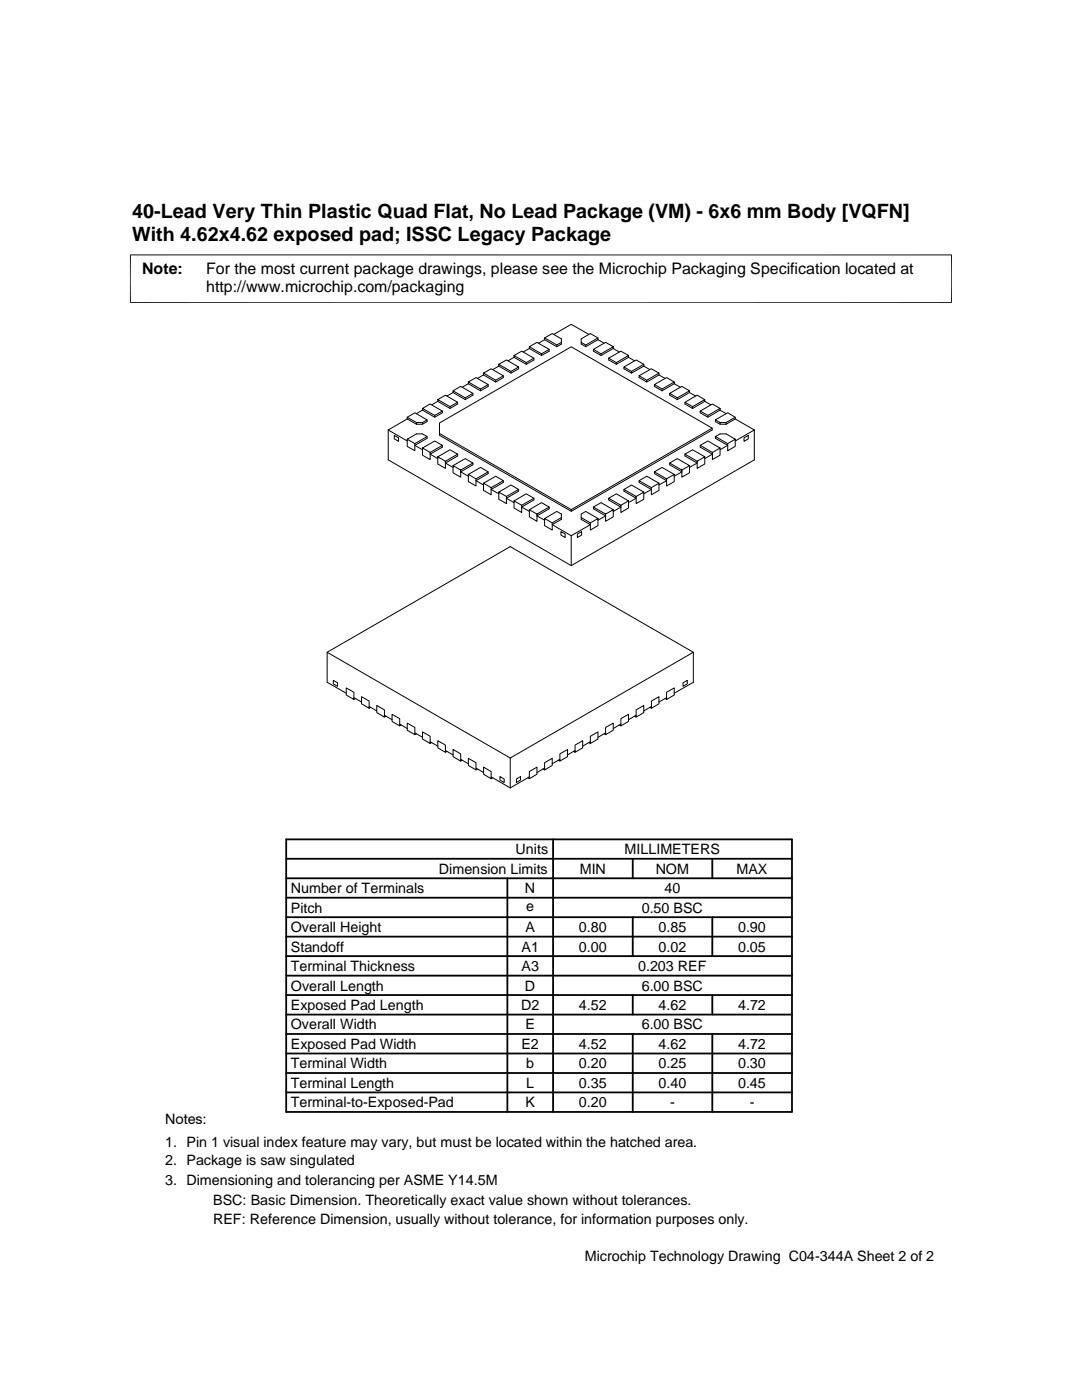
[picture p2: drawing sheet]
<svg xmlns="http://www.w3.org/2000/svg" width="216mm" height="279mm" viewBox="0 0 216 279" stroke-linecap="round" stroke-linejoin="round" font-family="sans-serif">
<g fill="none" stroke="#000" stroke-width=".2">
<path d="M26 50.8v9.7M189.9 50.8v9.7M189.9 50.9h-164M25.9 60.4h164M87.4 79.8l2.4 1.4 1.5-.9-2.4-1.4-1.5 .9v.3M90.4 78.3l2.4 1.5 1.6-.9v-.4M90.4 78l2.4 1.4 1.6-.9-2.5-1.4-1.5 .9v.3M90.4 78.3l-1.2 .7M92.8 79.4v.4M93.5 76.6l2.4 1.4 1.5-.9v-.3M93.5 76.2l2.4 1.4 1.5-.8-2.4-1.4-1.5 .8v.4M93.5 76.6l-1.3 .7"/>
<path d="M95.9 77.6v.4M96.5 74.8l2.4 1.4 1.5-.8v-.4M96.5 74.5l2.4 1.4 1.5-.9-2.4-1.4-1.5 .9v.3M96.5 74.8l-1.2 .7M98.9 75.9v.3M99.5 73.1l2.5 1.4 1.5-.9v-.4M99.5 72.7l2.5 1.4 1.5-.9-2.5-1.4-1.5 .9v.4M99.5 73.1l-1.2 .7M102 74.1v.4M102.6 71.3l2.4 1.4 1.5-.9v-.3M102.6 71l2.4 1.4 1.5-.9-2.4-1.4-1.5 .9v.3M102.6 71.3l-1.2 .7"/>
<path d="M105 72.4v.3M105.6 69.6l-1.2 .7M105.6 69.6l2.5 1.4 1.5-.9v-.4M105.6 69.2l2.5 1.4 1.5-.9-2.5-1.4-1.5 .9v.4M108.1 70.6v.4M108.7 67.8l-1.3 .7M108.7 67.4l2.4 1.5 .9-.6M108.7 67.4l1.5-.8 1.8 1v1.1l-.9 .5-2.4-1.4zM110.5 66.7l3.5-2 3.5 2M111.1 68.9v.3M116 67.6l1.8-1 1.5 .8v.4l-2.4 1.4-.9-.5zM116.9 68.9v.3"/>
<path d="M119.3 67.4l-2.4 1.5-.9-.6M119.3 67.8l1.2 .7M119.9 70.6v.4M122.4 69.6l-2.5 1.4-1.5-.9v-.4M122.4 69.2l-2.5 1.4-1.5-.9 2.4-1.4 1.6 .9v.4M122.4 69.6l1.2 .7M123 72.4v.3M125.4 71.3l-2.4 1.4-1.5-.9v-.3M125.4 71l-2.4 1.4-1.5-.9 2.4-1.4 1.5 .9v.3M125.4 71.3l1.2 .7M126 74.1v.4M128.5 73.1l-2.5 1.4-1.5-.9v-.4"/>
<path d="M128.5 72.7l-2.5 1.4-1.5-.9 2.4-1.4 1.6 .9v.4M128.5 73.1l1.2 .7M129.1 75.9v.3M131.5 74.8l-2.4 1.4-1.6-.8v-.4M131.5 74.5l-2.4 1.4-1.6-.9 2.5-1.4 1.5 .9v.3M131.5 74.8l1.2 .7M132.1 77.6v.4M134.5 76.6l-2.4 1.4-1.5-.9v-.3M134.5 76.2l-2.4 1.4-1.5-.8 2.4-1.4 1.5 .8v.4M134.5 76.6l1.3 .7M135.1 79.4v.4M137.6 78.3l-2.5 1.5-1.5-.9v-.4"/>
<path d="M137.6 78l-2.5 1.4-1.5-.9 2.5-1.4 1.5 .9v.3M137.6 78.3l1.2 .7M140.6 79.8l-2.4 1.4-1.5-.9 2.4-1.4 1.5 .9v.3M77.5 85.8l3.8 2.2M77.5 85.8v6l36.5 21.1 36.5-21.1v-6M78.7 86.9l.8 .5v.7l-.8-.5zM81.3 83.6v-.3l1.5-.9 2.4 1.4-.9 .5M81.3 83.6l1.8 1.1M81.3 83.3l1.8 1M81.3 83.6l-3.8 2.2M81.3 87.7v1.4l1.5 .9v-1.5l-1.5-.8 1.8-1.1h1.2l.9 .5-2.4 1.4M84.3 81.9l2.4 1.4 1.6-.9v-.4"/>
<path d="M84.3 81.5l2.4 1.4 1.6-.9-2.5-1.4-1.5 .9v.4M84.3 81.9l-1.2 .6M84.3 84.3h-1.2v.4M84.3 84.3v.4h-1.2M84.3 89.4v1.4l1.5 .9v-1.4l-1.5-.9 2.4-1.4 1.6 .9-2.5 1.4M85.2 83.8v.3l-.9 .6M85.2 87.1v.4l-2.4 1.4 1.5 .9M86.7 82.9v.4M87.4 80.1l2.4 1.4 1.5-.9v-.3M87.4 80.1l-1.3 .7M87.4 91.2v1.4l1.5 .9v-1.4l-1.5-.9 2.4-1.4 1.5 .8-2.4 1.5M87.7 84.4l26.3-15.2 28.1 16.2-28.1 16.3-26.3-15.2z"/>
<path d="M88.3 88.9v.3l-2.5 1.4 1.6 .9M89.8 81.2v.3M90.4 92.9v1.5l1.5 .8v-1.4l-1.5-.9 2.4-1.4 1.6 .9-2.5 1.4M91.3 90.6v.4l-2.4 1.4 1.5 .9M93.5 94.7v1.4l1.5 .9v-1.4l-1.5-.9 2.4-1.4 1.5 .9-2.4 1.4M94.4 92.4v.4l-2.5 1.4 1.6 .8M96.5 96.4v1.5l1.5 .8v-1.4l-1.5-.9 2.4-1.4 1.5 .9-2.4 1.4M97.4 94.2v.3l-2.4 1.4 1.5 .9M99.5 98.2v1.4l1.5 .9v-1.4l-1.5-.9 2.5-1.4 1.5 .9-2.5 1.4M100.4 95.9v.4l-2.4 1.4 1.5 .9M102.6 100v1.4l1.5 .9v-1.5l-1.5-.8 2.4-1.4 1.5 .8-2.4 1.4M103.5 97.7v.3l-2.5 1.4 1.6 .9"/>
<path d="M106.5 99.4v.4l-2.4 1.4 1.5 .9M121.5 99.4v.4l2.4 1.4-1.5 .9M124.5 97.7v.3l2.4 1.4-1.5 .9M125.4 100v1.4l-1.5 .9v-1.5l1.5-.8-2.4-1.4-1.5 .8 2.4 1.4M127.5 95.9v.4l2.5 1.4-1.5 .9M128.5 98.2v1.4l-1.6 .9v-1.4l1.6-.9-2.5-1.4-1.5 .9 2.4 1.4M130.6 94.2v.3l2.4 1.4-1.5 .9M131.5 96.4v1.5l-1.5 .8v-1.4l1.5-.9-2.4-1.4-1.6 .9 2.5 1.4M133.6 92.4v.4l2.5 1.4-1.6 .8M134.5 94.7v1.4l-1.5 .9v-1.4l1.5-.9-2.4-1.4-1.5 .9 2.4 1.4M136.7 90.6v.4l2.4 1.4-1.5 .9M137.6 92.9v1.5l-1.5 .8v-1.4l1.5-.9-2.5-1.4-1.5 .9 2.5 1.4"/>
<path d="M138.2 81.2v.3M139.7 88.9v.3l2.5 1.4-1.6 .9M140.6 91.2v1.4l-1.5 .9v-1.4l1.5-.9-2.4-1.4-1.5 .8 2.4 1.5M140.6 80.1l1.2 .7M140.6 80.1l-2.4 1.4-1.5-.9v-.3M141.2 82.9v.4M142.1 85.4v.4l-28.1 16.2-26.3-15.1v-.4M142.7 87.1v.4l2.5 1.4-1.5 .9M142.7 83.8v.3l1 .6M143.7 84.3h1.2v.4M143.7 84.3v.4h1.2M143.7 89.4v1.4l-1.5 .9v-1.4l1.5-.9-2.5-1.4-1.5 .9 2.5 1.4"/>
<path d="M143.7 81.9l1.2 .6M143.7 81.9l-2.5 1.4-1.5-.9v-.4M143.7 81.5l-2.5 1.4-1.5-.9 2.5-1.4 1.5 .9v.4M146.7 87.7v1.4l-1.5 .9v-1.5l1.5-.8-1.8-1.1h-1.2l-1 .5 2.5 1.4M146.7 83.6l3.8 2.2M146.7 83.6l-1.8 1.1M146.7 83.3l-1.8 1M146.7 83.6v-.3l-1.5-.9-2.5 1.4 1 .5M148.5 87.4l.8-.5v.7l-.8 .5zM150.5 85.8l-3.8 2.2M105.6 101.7v1.4l1.5 .9v-1.4l-1.5-.9 2.5-1.4 1.5 .9-2.5 1.4M108.7 103.5v1.4l1.5 .9v-1.4l-1.5-.9 2.4-1.4 .9 .5v1.1l-1.8 1 3.8 2.2"/>
<path d="M109.6 101.2v.3l-2.5 1.5 1.6 .8M111.9 106.1l.9 .5v.7l-.9-.5zM112 103.3l-1.8 1.1M114 101.7v.3M114 106.9v6M115.2 106.6l.9-.5v.7l-.9 .5zM116 103.3l1.8 1.1M118.4 101.2v.3l2.4 1.5-1.5 .8M119.3 103.5v1.4l-1.5 .9v-1.4l1.5-.9-2.4-1.4-.9 .5v1.1l1.8 1-3.8 2.2M122.4 101.7v1.4l-1.6 .9v-1.4l1.6-.9-2.5-1.4-1.5 .9 2.4 1.4M65.3 130.2l36.5-21.1 36.5 21.1M66.5 135.8l.9 .5v.7l-.9-.5z"/>
<path d="M69.1 137.3l1.5 .9v1.4l-1.5-.9zM69.1 138.3l-3.8-2.1v-6l36.5 21.1M70.6 139.2l1.5 .9M70.9 139.4l-.3 .2M72.1 139l1.6 .9v1.5l-1.6-.9zM130 139.9l1.5-.9v1.5l-1.5 .9zM132.7 139.4l.3 .2M133 138.2l1.5-.9v1.4l-1.5 .9zM133 139.2l-1.5 .9M136.3 136.3l.8-.5v.7l-.8 .5zM138.3 130.2v6l-3.8 2.1M138.3 130.2l-36.5 21.1"/>
<path d="M73.7 141l1.5 .9M74 141.2l-.3 .2M75.2 140.8l1.5 .9v1.4l-1.5-.9zM76.7 142.7l1.5 .9M77 142.9l-.3 .2M78.2 142.6l1.6 .8v1.5l-1.6-.9zM79.8 144.5l1.5 .9M80.1 144.7l-.3 .2M81.3 144.3l1.5 .9v1.4l-1.5-.9zM82.8 146.3l1.5 .9M83.1 146.4l-.3 .2M84.3 146.1l1.5 .8v1.5l-1.5-.9z"/>
<path d="M85.8 148l1.6 .9M86.1 148.2l-.3 .2M87.4 147.8l1.5 .9v1.4l-1.5-.9zM88.9 149.8l1.5 .9M89.2 150l-.3 .1M90.4 149.6l1.5 .9v1.4l-1.5-.9zM91.9 151.5l1.6 .9M92.2 151.7l-.3 .2M93.5 151.3l1.5 .9v1.4l-1.5-.8zM95 153.3l1.5 .9M95.3 153.5l-.3 .1M96.5 153.1l1.5 .9v1.4l-1.5-.9z"/>
<path d="M98 155l3.8 2.2M98.3 155.2l-.3 .2M99.8 155l.8 .5v.7l-.8-.5zM101.8 151.3v5.9M103 155.5l.9-.5v.7l-.9 .5zM105.3 155.2l.3 .2M105.6 155l-3.8 2.2M105.6 154l1.5-.9v1.4l-1.5 .9zM108.4 153.5l.3 .1M108.7 152.2l1.5-.9v1.5l-1.5 .8zM108.7 153.3l-1.6 .9M111.4 151.7l.3 .2"/>
<path d="M111.7 150.5l1.5-.9v1.4l-1.5 .9zM111.7 151.5l-1.5 .9M114.4 150l.3 .1M114.7 148.7l1.6-.9v1.4l-1.6 .9zM114.7 149.8l-1.5 .9M117.5 148.2l.3 .2M117.8 146.9l1.5-.8v1.4l-1.5 .9zM117.8 148l-1.5 .9M120.5 146.4l.3 .2M120.8 145.2l1.6-.9v1.4l-1.6 .9zM120.8 146.3l-1.5 .9M123.6 144.7l.3 .2"/>
<path d="M123.9 143.4l1.5-.8v1.4l-1.5 .9zM123.9 144.5l-1.5 .9M126.6 142.9l.3 .2M126.9 141.7l1.6-.9v1.4l-1.6 .9zM126.9 142.7l-1.5 .9M129.7 141.2l.3 .2M130 141l-1.5 .9"/>
</g>
<g fill="none" stroke="#000" stroke-width=".36">
<path d="M57.1 179.2h100.9M57.1 175.3h100.9M57.1 171.4h100.9M57.1 167.5h100.9v54.4h-100.9zM101.2 175.3v46.6M110.4 167.5v54.4M126.3 171.4v3.9M142.1 171.4v3.9M57.1 186.9h100.9M57.1 183h100.9M57.1 198.6h100.9M57.1 194.7h100.9"/>
<path d="M57.1 190.8h100.9M126.3 183v7.8M126.3 198.6v3.9M142.1 183v7.8M142.1 198.6v3.9M57.1 214.1h100.9M57.1 206.4h100.9M57.1 202.5h100.9M57.1 210.2h100.9M57.1 218h100.9M126.3 206.4v15.5M142.1 206.4v15.5"/>
</g>
<g font-size="3.9">
<text x="26.4" y="43.5">40-Lead Very Thin Plastic Quad Flat, No Lead Package (VM) - 6x6 mm Body [VQFN]</text>
<text x="26.4" y="48">With 4.62x4.62 exposed pad; ISSC Legacy Package</text>
</g>
<g font-size="3.2">
<text x="28.4" y="54.6">Note:</text>
<text x="41.1" y="54.6">For the most current package drawings, please see the Microchip Packaging Specification located at</text>
<text x="41.1" y="58.3">http://www.microchip.com/packaging</text>
</g>
<g font-size="2.9">
<text x="102.9" y="170.5">Units</text>
<text x="124.6" y="170.5">MILLIMETERS</text>
<text x="58" y="178.2">Number of Terminals</text>
<text x="87.6" y="174.4">Dimension Limits</text>
<text x="104.8" y="178.2">N</text>
<text x="115.7" y="174.4">MIN</text>
<text x="130.8" y="174.4">NOM</text>
<text x="132.6" y="178.2">40</text>
<text x="147" y="174.4">MAX</text>
<text x="58" y="182.1">Pitch</text>
<text x="105" y="181.8">e</text>
<text x="128" y="182.1">0.50 BSC</text>
<text x="58" y="186">Overall Height</text>
<text x="58" y="189.9">Standoff</text>
<text x="104.1" y="189.9">A1</text>
<text x="104.8" y="186">A</text>
<text x="115.5" y="186">0.80</text>
<text x="115.5" y="189.9">0.00</text>
<text x="131.4" y="186">0.85</text>
<text x="131.4" y="189.9">0.02</text>
<text x="147.3" y="186">0.90</text>
<text x="147.3" y="189.9">0.05</text>
<text x="58" y="193.8">Terminal Thickness</text>
<text x="58" y="197.7">Overall Length</text>
<text x="104.1" y="193.8">A3</text>
<text x="104.8" y="197.7">D</text>
<text x="127.3" y="193.8">0.203 REF</text>
<text x="128" y="197.7">6.00 BSC</text>
<text x="58" y="201.6">Exposed Pad Length</text>
<text x="104" y="201.6">D2</text>
<text x="115.5" y="201.6">4.52</text>
<text x="131.4" y="201.6">4.62</text>
<text x="147.3" y="201.6">4.72</text>
<text x="58" y="205.4">Overall Width</text>
<text x="58" y="209.3">Exposed Pad Width</text>
<text x="104" y="209.3">E2</text>
<text x="104.8" y="205.4">E</text>
<text x="115.5" y="209.3">4.52</text>
<text x="128" y="205.4">6.00 BSC</text>
<text x="131.4" y="209.3">4.62</text>
<text x="147.3" y="209.3">4.72</text>
<text x="58" y="213.2">Terminal Width</text>
<text x="105" y="213.2">b</text>
<text x="115.5" y="213.2">0.20</text>
<text x="131.4" y="213.2">0.25</text>
<text x="147.3" y="213.2">0.30</text>
<text x="58" y="217.1">Terminal Length</text>
<text x="58" y="221">Terminal-to-Exposed-Pad</text>
<text x="104.8" y="221">K</text>
<text x="105" y="217.1">L</text>
<text x="115.5" y="221">0.20</text>
<text x="115.5" y="217.1">0.35</text>
<text x="131.4" y="217.1">0.40</text>
<text x="133.7" y="221">-</text>
<text x="147.3" y="217.1">0.45</text>
<text x="149.6" y="221">-</text>
<text x="32.9" y="224.3">Notes:</text>
<text x="32.9" y="228.9">1. Pin 1 visual index feature may vary, but must be located within the hatched area.</text>
<text x="32.9" y="232.6">2. Package is saw singulated</text>
<text x="32.9" y="236.5">3. Dimensioning and tolerancing per ASME Y14.5M</text>
<text x="42.5" y="244.3">REF: Reference Dimension, usually without tolerance, for information purposes only.</text>
<text x="42.5" y="240.6">BSC: Basic Dimension. Theoretically exact value shown without tolerances.</text>
<text x="116.7" y="251.7">Microchip Technology Drawing C04-344A Sheet 2 of 2</text>
</g>
</svg>
